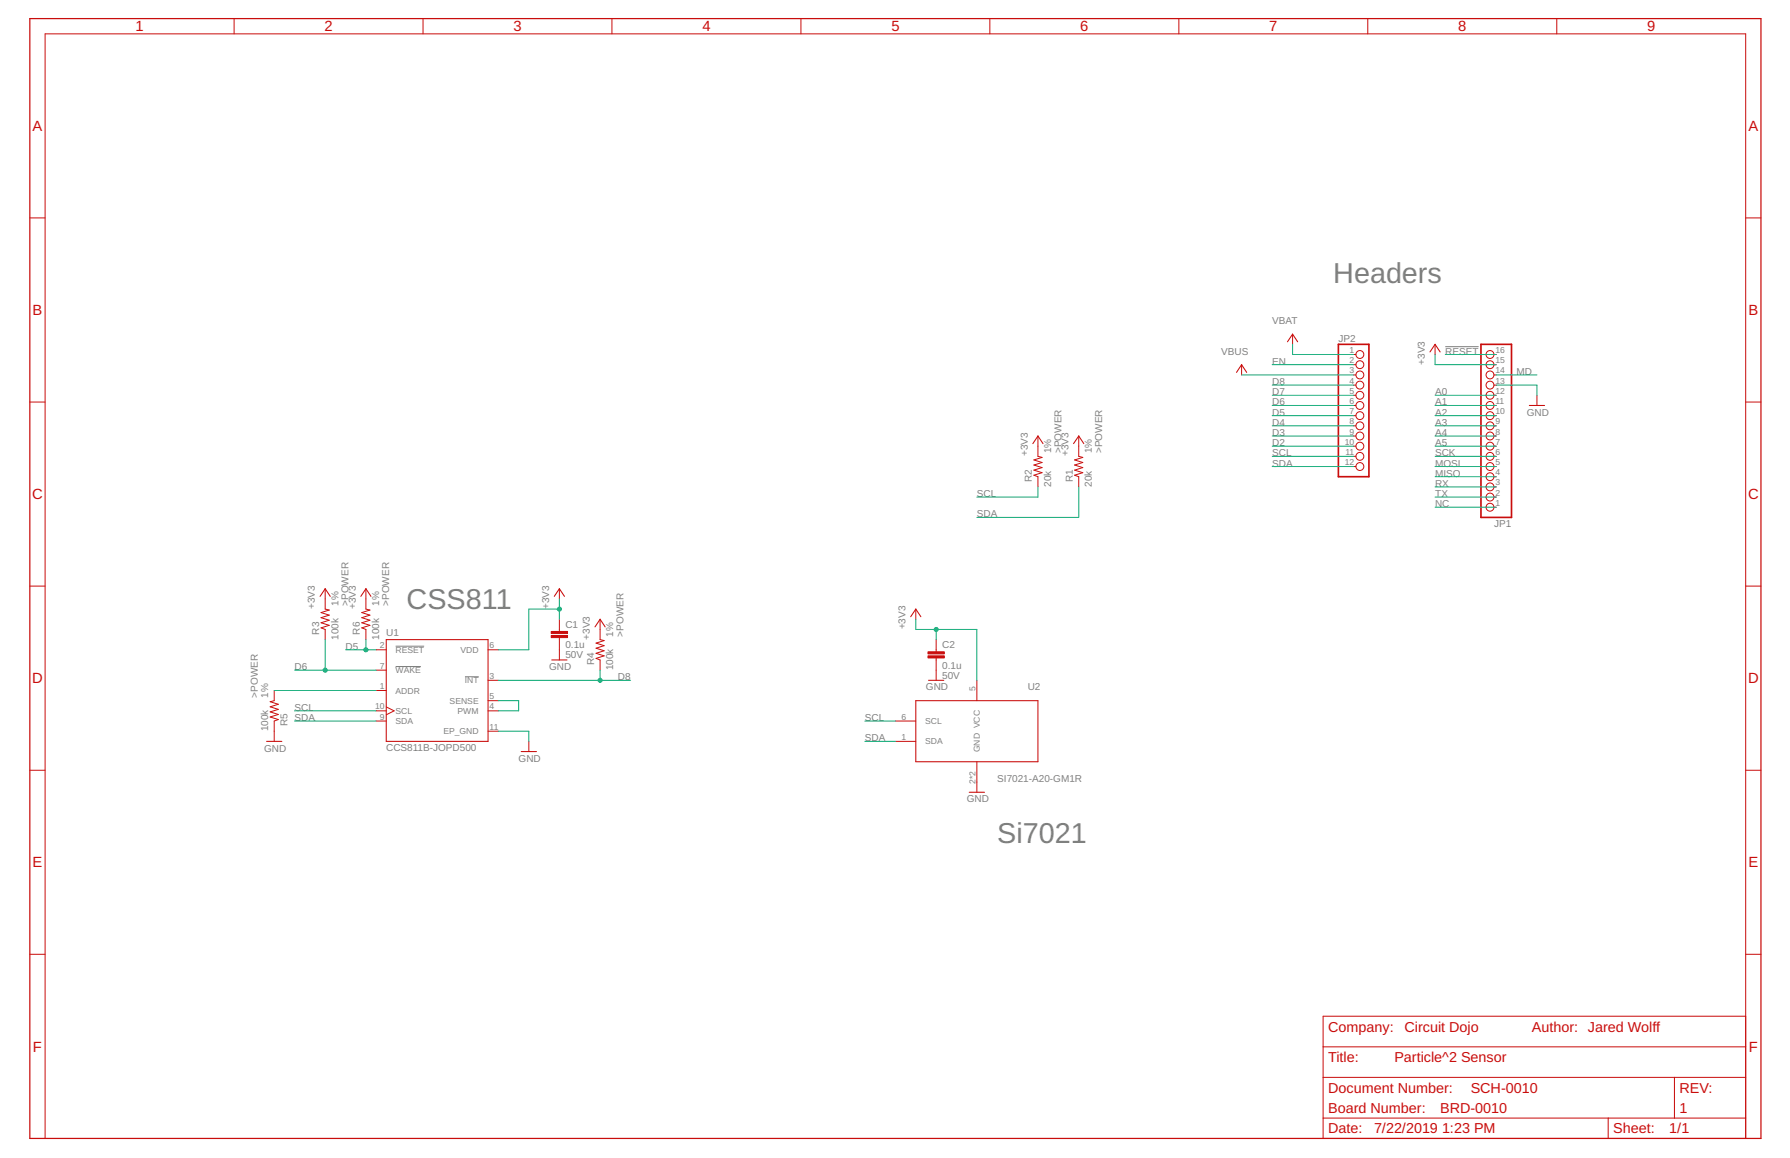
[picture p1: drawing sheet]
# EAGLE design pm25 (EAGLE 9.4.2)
AUTHOR: Jared Wolff; BOARD_NUMBER: BRD-0010; COMPANY: Circuit Dojo; DOC_NUMBER: SCH-0010; DOC_REV: 1; TITLE: Particle^2 Sensor
Assembly variants: Production

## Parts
C1  0.1u  CAP-0017  [CAPC1005X55N]
C2  0.1u  CAP-0017  [CAPC1005X55N]
JP1  HEADER-1X16ROUND  [1X16_ROUND]
JP2  HEADER-1X12  [1X12_ROUND]
R1  20k  RES-0054  [R0402]
R2  20k  RES-0054  [R0402]
R3  100k  RES-0041  [R0402]
R4  100k  RES-0041  [R0402]
R5  100k  RES-0041  [R0402]
R6  100k  RES-0041  [R0402]
U1  CCS811B-JOPD500  [SON60P400X270X110-11N]
U2  SI7021-A20-GM1R  [SON100P300X300X80-7N]

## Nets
!RESET: JP1.16
+3V3: C1.1 C2.1 JP1.15 R1.2 R2.2 R3.2 R4.2 R6.2 U1.6(VDD) U2.5(VCC)
A0: JP1.12
A1: JP1.11
A2: JP1.10
A3: JP1.9
A4: JP1.8
A5: JP1.7
D2: JP2.10
D3: JP2.9
D4: JP2.8
D5: JP2.7 R6.1 U1.2(!RESET)
D6: JP2.6 R3.1 U1.7(!WAKE)
D7: JP2.5
D8: JP2.4 R4.1 U1.3(!INT)
EN: JP2.2
GND: C1.2 C2.2 JP1.13 R5.1 U1.11(EP_GND) U2.2(GND) U2.7(GND)
MD: JP1.14
MISO: JP1.4
MOSI: JP1.5
N$4: R5.2 U1.1(ADDR)
N$5: U1.4(PWM) U1.5(SENSE)
NC: JP1.1
RX: JP1.3
SCK: JP1.6
SCL: JP2.11 R2.1 U1.10(SCL) U2.6(SCL)
SDA: JP2.12 R1.1 U1.9(SDA) U2.1(SDA)
TX: JP1.2
VBAT: JP2.1
VBUS: JP2.3

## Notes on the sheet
- Headers
- CSS811
- Si7021

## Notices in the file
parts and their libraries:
microbuilder: This work is placed in the public domain, and may be freely used for commercial and non-commercial work with the following conditions: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
